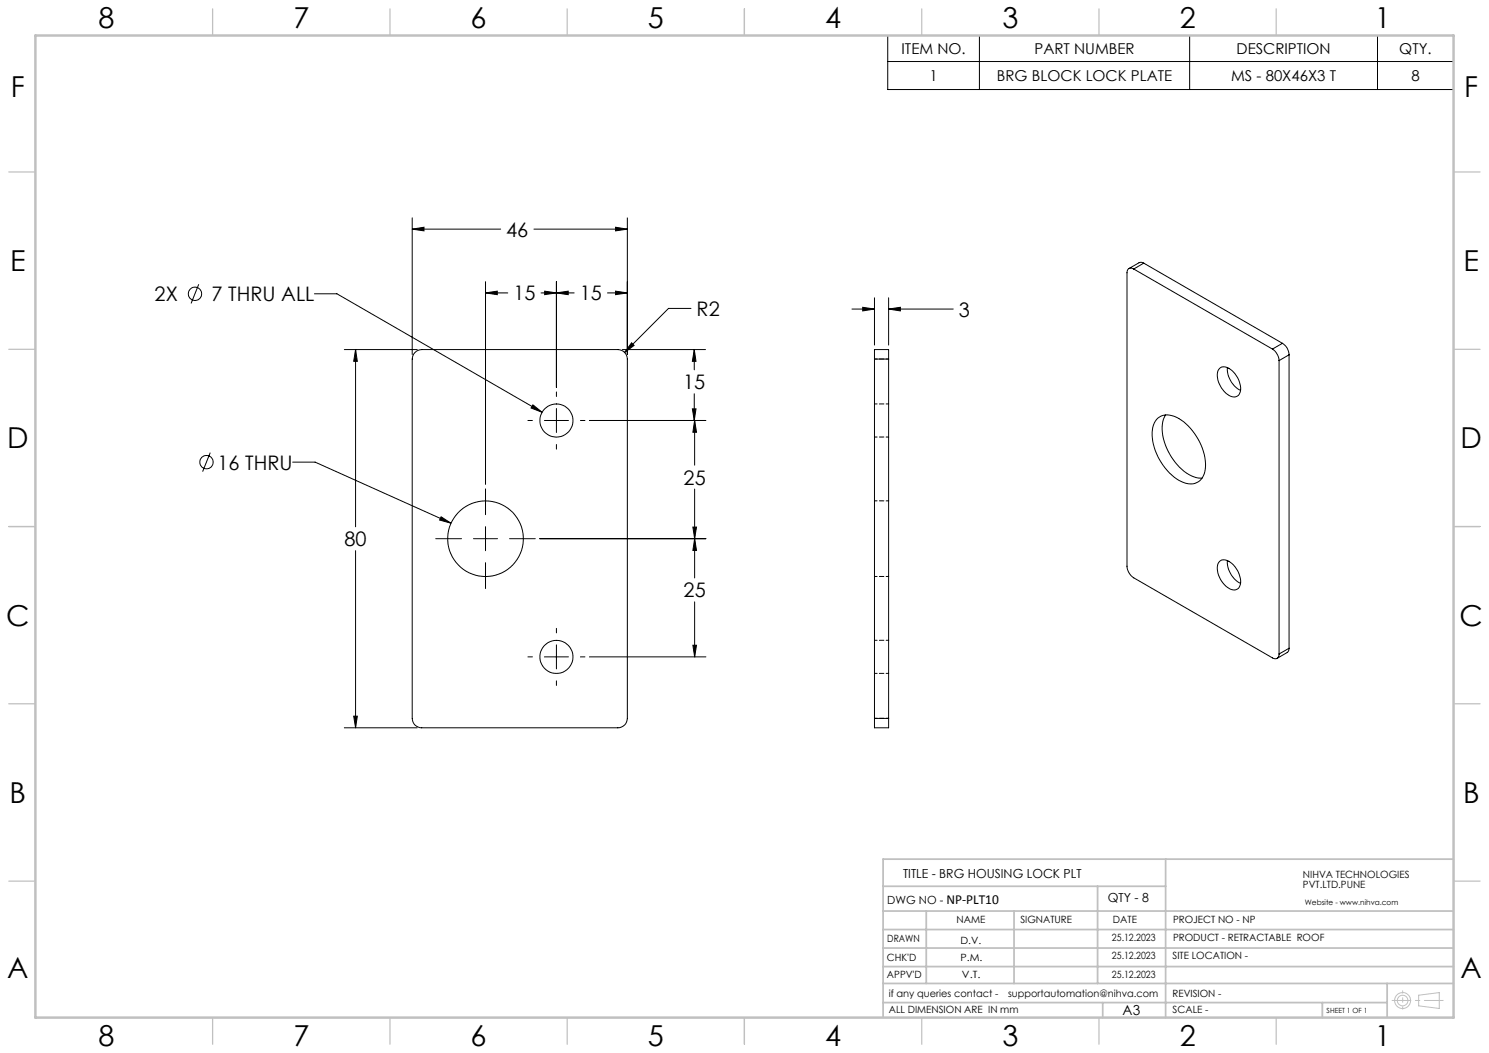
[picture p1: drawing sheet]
<svg xmlns="http://www.w3.org/2000/svg" width="420mm" height="297mm" viewBox="0 0 420 297" stroke-linecap="round" stroke-linejoin="round" font-family="sans-serif">
<g fill="none" stroke="#000" stroke-width=".28">
<path d="M250.4 10h159.6v15.3h-159.6zM250.4 17.4h159.6M276.3 10v15.3M335.6 10v15.3M388.5 10v15.3M116.3 64.6l3.3-.5v1zM116.3 61.5v38.5M116.3 64.6h24.9M136.9 79.4v57.2M150.6 64.6h26.4M157 79.4v29.9M173.6 64.1l3.4 .5-3.4 .5z"/>
<path d="M177 61.5v38.5M319.8 75.9a1.15 1.15 0 0 0-1.3-.2 1.15 1.15 0 0 0-.6 1.2v82.8a4.2 4.2 0 0 0 1.9 3.3l39.1 22.6a1.14 1.14 0 0 0 1.3 .1 1.14 1.14 0 0 0 .6-1.2M319.8 75.9l39.1 22.6M322.6 74.2l-1-.2-3.1 1.7M322.6 74.2l-2.8 1.7M322.6 74.2l39.1 22.6M56.1 80.2l-2.2 5.4M88.7 82.9h6.3l57.9 33.4M97.1 98.6h20.6M100.3 98.6l.5 3.3h-1zM100.3 98.6v50M117.1 99.4l.8-.6 1.1-.2h55.3a2.71 2.71 0 0 1 2.7 2.7v101.3a2.65 2.65 0 0 1-2.7 2.7h-55.3a2.65 2.65 0 0 1-2.7-2.7v-101.3l.2-1z"/>
<path d="M136.9 82.6l3.4-.5v1zM136.9 82.6h6.3M152.6 82.6h9.4M153.6 82.1l3.4 .5-3.4 .5zM157 82.6l3.3-.5v1zM171.3 82.6h5.7M173.6 82.1l3.4 .5-3.4 .5zM175.5 98.6h23.5M178.2 96.7l.7 .7-2.7 2zM194.9 87h-6.3l-12.4 12.4M195.8 98.6l.5 3.3h-1zM195.8 98.6v5.7"/>
<path d="M240.3 87.2h6.4M243.3 86.7l3.4 .5-3.4 .5zM246.7 84v13.3M250.6 87.2l3.4-.5v1zM250.6 84v13.3M250.6 87.2h18.3M358.9 98.5a4.3 4.3 0 0 1 1.9 3.2M361.7 96.8a3.9 3.9 0 0 1 1.9 3.3M361.7 96.8l-2.8 1.7M148.9 118.6h1.3M150.3 114.2l2.6 2.1-3.1-1.2zM153.6 118.6h6.7"/>
<path d="M157 110.6v1.2M157 115.2v6.8M163.7 118.6h1.3M166.3 118.6h32.8M195.3 115.3h1l-.5 3.3zM195.8 111.1v7.5M195.9 118.6l.6 3.3h-1.1zM195.9 118.6v12.6M246.7 101.3v-2.7h3.9v2.7M246.7 101.3v101.3M246.7 101.3h3.9M250.6 101.3v101.3"/>
<path d="M326.6 117.9a4.9 4.9 0 0 1 5.9 .1 15.9 15.9 0 0 1 7.4 15 4.3 4.3 0 0 1-6.7 2.8 15.8 15.8 0 0 1-8-15.2l.7-1.8zM328.8 117a9.4 9.4 0 0 0-.1 8.4 14.1 14.1 0 0 0 9.3 9.4l1.1 .1M344 104a2.54 2.54 0 0 1 3.6 .6 6.6 6.6 0 0 1 2.1 6.2 2.05 2.05 0 0 1-3.5 .4 6.3 6.3 0 0 1-2.5-6.9zM346.2 103.7a7 7 0 0 0 3.7 6.4M360.8 101.7v82.8M363.6 100.1l-2.8 1.6M363.6 100.1v82.7M59.3 127.7l-2.2 5.3M82.5 130.3h6.4l38.3 17.3M136.9 137.9v7.3M157 125.4v1.3M195.9 137.9v25.1"/>
<path d="M100.3 155.3v50M122.9 151.9h7.3M124.4 145.8l2.8 1.8-3.2-.9zM133.6 151.9h6.7M136.9 148.6v6.7M136.9 158.7v7.3M143.7 151.9h7.3M152.3 151.9h46.8M195.4 148.7h1.1l-.6 3.2zM195.9 151.9l.6 3.4h-1.1zM344 158.4a2.54 2.54 0 0 1 3.6 .6 6.6 6.6 0 0 1 2.1 6.2 2.05 2.05 0 0 1-3.5 .5 6.3 6.3 0 0 1-2.5-7zM346.2 158.1a7 7 0 0 0 3.7 6.4"/>
<path d="M157 177.2v1.3M195.9 169.8v15.5M148.9 185.3h1.3M153.6 185.3h6.7M157 181.9v6.8M157 192v1.3M163.7 185.3h1.3M166.3 185.3h32.8M195.4 182h1.1l-.6 3.3zM363.6 182.8l-.3 1.1-3.1 1.8M363.6 182.8l-2.8 1.7M97.1 205.3h20.6"/>
<path d="M99.8 202h1l-.5 3.3zM246.7 202.6v2.7h3.9v-2.7M246.7 202.6h3.9"/>
<circle cx="55" cy="82.9" r="1.89"/>
<circle cx="156.9" cy="118.6" r="4.7"/>
<circle cx="58.2" cy="130.3" r="1.88"/>
<circle cx="137" cy="151.9" r="10.7"/>
<circle cx="156.9" cy="185.3" r="4.7"/>
</g>
<g fill="none" stroke="#c0c0c0" stroke-width=".28">
<path d="M400.2 280.7l5.8-.7v4.4l-5.8-.7z"/>
<circle cx="395.6" cy="282.2" r="2.26"/>
<circle cx="395.6" cy="282.2" r="1.49"/>
</g>
<path d="M392.7 282.2h14.4" fill="none" stroke="#c0c0c0" stroke-width=".28" stroke-dasharray="15.2 1.3 1.3 1.3" stroke-dashoffset="9.9"/>
<path d="M395.7 279.5v5.1" fill="none" stroke="#c0c0c0" stroke-width=".28" stroke-dasharray="15.2 1.3 1.3 1.3" stroke-dashoffset="14.6"/>
<g fill="none" stroke="#c0c0c0" stroke-width=".35">
<path d="M60 2.5v7.5M110 2.5v7.5M160 2.5v7.5M210 2.5v7.5M260 2.5v7.5M310 2.5v7.5M360 2.5v7.5M2.5 48.5h7.5M410 48.5h7.5M2.5 98.5h7.5M410 98.5h7.5M2.5 148.5h7.5"/>
<path d="M410 148.5h7.5M2.5 198.5h7.5M410 198.5h7.5M2.5 248.5h7.5M410 248.5h7.5M60 287v7.5M110 287v7.5M160 287v7.5M210 287v7.5M260 287v7.5M310 287v7.5M360 287v7.5"/>
</g>
<g fill="none" stroke="#c0c0c0" stroke-width=".5">
<path d="M249.1 257h160.9M249.1 250h79.7M261.3 257v20.4M286 257v20.4M309.6 250v27.4M328.8 242.3v44.7M410 242.3h-160.9v44.7M249.1 272.6h160.9M249.1 267.4h160.9M249.1 262.2h160.9M249.1 277.4h160.9M391.3 277.4v9.6"/>
<path d="M249.1 282.8h142.2M311 282.8v4.2M373 282.8v4.2"/>
</g>
<path d="M10 10h400v277h-400z" fill="none" stroke="#c0c0c0" stroke-width=".7"/>
<path d="M173.6 64.1l3.4 .5-3.4 .5zM116.3 64.6l3.3-.5v1zM100.3 98.6l.5 3.3h-1zM99.8 202h1l-.5 3.3zM178.2 96.7l-2 2.7 2.7-2zM195.9 118.6l.6 3.3h-1.1zM195.4 148.7h1.1l-.6 3.2zM195.9 151.9l.6 3.4h-1.1zM195.4 182h1.1l-.6 3.3zM153.6 82.1l3.4 .5-3.4 .5zM136.9 82.6l3.4-.5v1zM157 82.6l3.3-.5v1zM173.6 82.1l3.4 .5-3.4 .5zM150.3 114.2l-.5 .9 3.1 1.2zM124.4 145.8l-.4 .9 3.2 .9zM195.8 98.6l.5 3.3h-1zM195.3 115.3h1l-.5 3.3zM243.3 86.7l3.4 .5-3.4 .5zM250.6 87.2l3.4-.5v1z" fill="#000"/>
<path d="M246.7 101.3h4M250.7 113.9h-4M246.7 123.3h4M250.7 141.3h-4M246.7 162.6h4M246.7 189.9h4M250.7 180.6h-4M250.7 202.6h-4" fill="none" stroke="#000" stroke-width=".28" stroke-dasharray="1.3 .6" stroke-dashoffset=".5"/>
<g font-size="8.1">
<text x="27.8" y="8">8</text>
<text x="82.8" y="8">7</text>
<text x="132.8" y="8">6</text>
<text x="182.8" y="8">5</text>
<text x="232.8" y="8">4</text>
<text x="282.8" y="8">3</text>
<text x="332.8" y="8">2</text>
<text x="387.8" y="8">1</text>
<text x="3" y="27.2">F</text>
<text x="413" y="27.2">F</text>
<text x="2.8" y="76.5">E</text>
<text x="412.8" y="76.5">E</text>
<text x="2" y="126.5">D</text>
<text x="412" y="126.5">D</text>
<text x="1.7" y="176.5">C</text>
<text x="411.7" y="176.5">C</text>
<text x="2.7" y="226.5">B</text>
<text x="412.7" y="226.5">B</text>
<text x="2" y="275.7">A</text>
<text x="412" y="275.7">A</text>
<text x="27.8" y="295">8</text>
<text x="82.8" y="295">7</text>
<text x="132.8" y="295">6</text>
<text x="182.8" y="295">5</text>
<text x="232.8" y="295">4</text>
<text x="282.8" y="295">3</text>
<text x="332.8" y="295">2</text>
<text x="387.8" y="295">1</text>
</g>
<g font-size="5.6">
<text x="142.8" y="66.7">46</text>
<text x="43.6" y="85">2X</text>
<text x="59.7" y="85">7 THRU ALL</text>
<text x="144.8" y="84.7">15</text>
<text x="163.5" y="84.7">15</text>
<text x="196.5" y="89.1">R2</text>
<text x="270.5" y="89.3">3</text>
<text x="192.7" y="109.8">15</text>
<text x="61.4" y="132.5">16 THRU</text>
<text x="192.8" y="136.7">25</text>
<text x="97.2" y="154.1">80</text>
<text x="192.8" y="168.5">25</text>
</g>
<g font-size="4.2">
<text x="254.3" y="15.2">ITEM NO.</text>
<text x="291.8" y="15.2">PART NUMBER</text>
<text x="348.8" y="15.2">DESCRIPTION</text>
<text x="394.7" y="15.2">QTY.</text>
<text x="262.2" y="22.8">1</text>
<text x="281.2" y="22.8">BRG BLOCK LOCK PLATE</text>
<text x="347.3" y="22.8">MS - 80X46X3 T</text>
<text x="398.1" y="22.8">8</text>
</g>
<g font-size="3.9">
<text x="267" y="254.9">NP-PLT10</text>
<text x="316.7" y="286.4">A3</text>
</g>
<g font-size="3.5">
<text x="254.7" y="247.7">TITLE - BRG HOUSING LOCK PLT</text>
<text x="312.5" y="254.5">QTY - 8</text>
</g>
<text font-size="3.2" x="250.3" y="254.9">DWG NO -</text>
<g font-size="2.8">
<text x="367.5" y="247.7">NIHVA TECHNOLOGIES</text>
<text x="367.5" y="250.5">PVT.LTD.PUNE</text>
<text x="269.8" y="260.4">NAME</text>
<text x="287.8" y="260.4">SIGNATURE</text>
<text x="313.9" y="260.5">DATE</text>
<text x="330.9" y="260.5">PROJECT NO - NP</text>
<text x="250.3" y="265.7">DRAWN</text>
<text x="270.9" y="266.1">D.V.</text>
<text x="313.7" y="265.5">25.12.2023</text>
<text x="330.9" y="265.5">PRODUCT - RETRACTABLE ROOF</text>
<text x="250.2" y="271.1">CHK'D</text>
<text x="250.2" y="275.8">APPV'D</text>
<text x="270.9" y="271.1">P.M.</text>
<text x="271.3" y="275.8">V.T.</text>
<text x="313.7" y="270.6">25.12.2023</text>
<text x="313.7" y="275.8">25.12.2023</text>
<text x="330.7" y="270.6">SITE LOCATION -</text>
<text x="250.7" y="281.1">if any queries contact -</text>
<text x="284.3" y="281.1">supportautomation@nihva.com</text>
<text x="330.7" y="281.1">REVISION -</text>
<text x="250.7" y="285.6">ALL DIMENSION ARE IN mm</text>
<text x="330.7" y="285.6">SCALE -</text>
</g>
<text font-size="2.1" x="368.1" y="255.1">Website - www.nihva.com</text>
<text font-size="2" x="374.2" y="285.6">SHEET 1 OF 1</text>
</svg>
